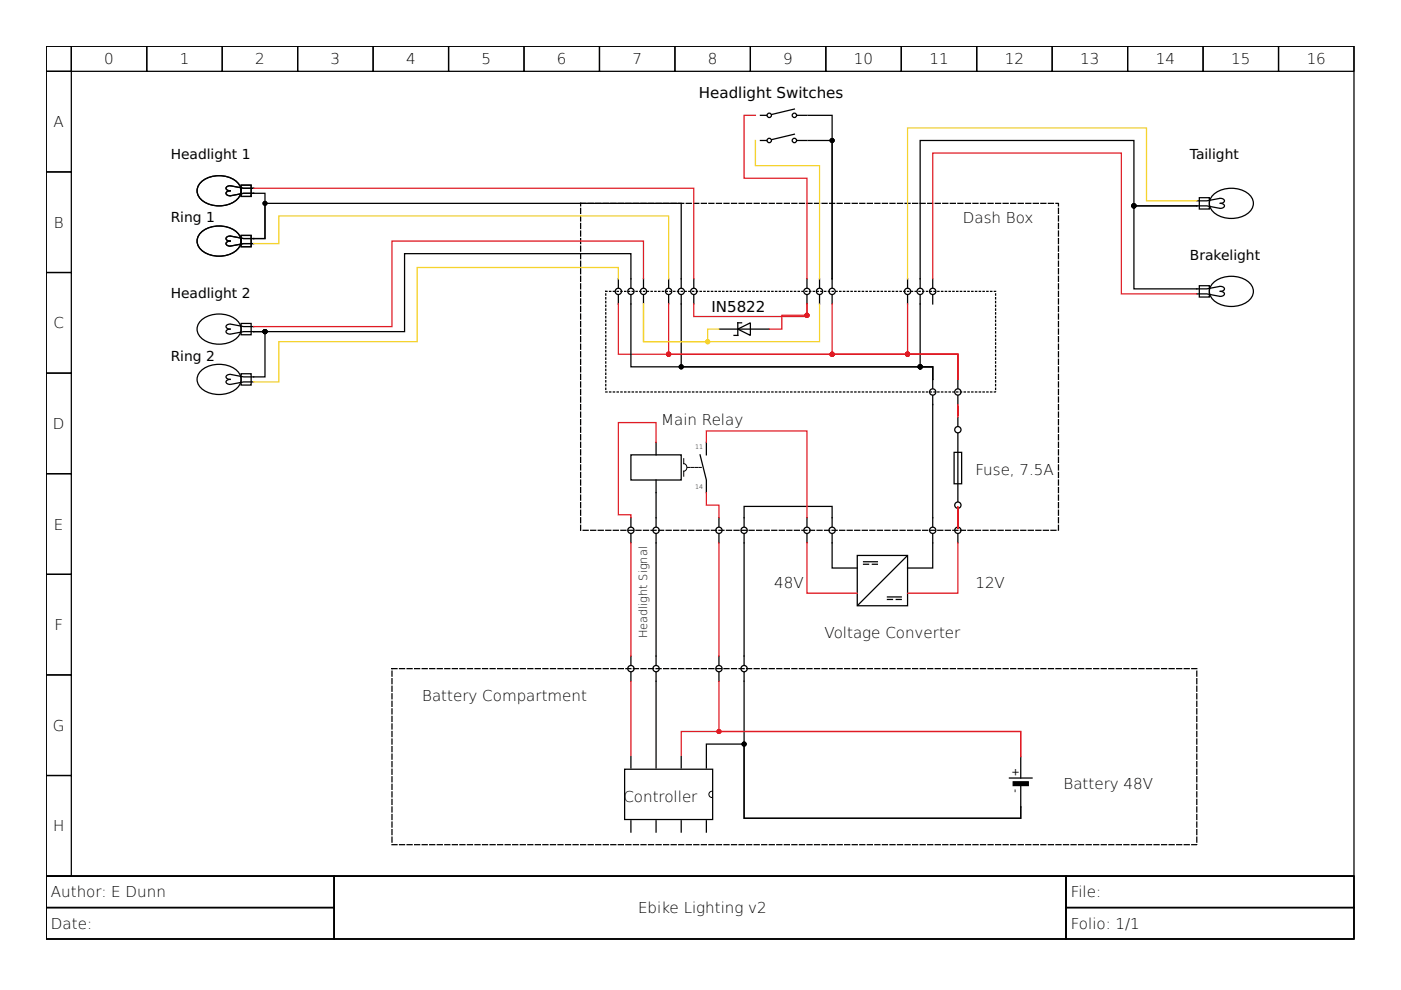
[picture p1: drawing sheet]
<svg xmlns="http://www.w3.org/2000/svg" width="297mm" height="210mm" viewBox="0 0 297 210" stroke-linecap="round" stroke-linejoin="round" font-family="sans-serif">
<g fill="none" stroke="#000" stroke-width=".27">
<path d="M9.8 9.8h277.3v176h-277.3zM9.8 9.8h5.3v5.3h-5.3zM9.8 15.1h5.3v21.4h-5.3zM15.1 9.8h16v5.3h-16zM31.1 9.8h16v5.3h-16zM47.1 9.8h16v5.3h-16zM63.1 9.8h16v5.3h-16zM79.1 9.8h16v5.3h-16zM95.1 9.8h16v5.3h-16zM111.1 9.8h16v5.3h-16zM127.1 9.8h16v5.3h-16zM143.1 9.8h16v5.3h-16z"/>
<path d="M159.1 9.8h16v5.3h-16zM175.1 9.8h16v5.3h-16zM191.1 9.8h16v5.3h-16zM207.1 9.8h16v5.3h-16zM223.1 9.8h16v5.3h-16zM239.1 9.8h16v5.3h-16zM255.1 9.8h16v5.3h-16zM271.1 9.8h16v5.3h-16zM9.8 36.5h5.3v21.3h-5.3zM42.6 38.7a5.8 5.8 0 0 1 8.1 .5 2.68 2.68 0 0 1-1.6 3.9 5.8 5.8 0 0 1-6.9-1.4 2.36 2.36 0 0 1 .4-3zM48.8 39.4a.65 .65 0 0 0-.8 .7l.8 .4a.65 .65 0 0 0-.8 .7l.8 .3M49 39.4l2.6 .5h2.2"/>
<path d="M51.1 39.3h2.1v2.4h-2.1zM161.2 24.5h1.4M161.2 29.8h1.4M168.4 23.1l-4.8 1.2M168.4 28.5l-4.8 1.1M169.1 24.5h2M169.1 29.8h2M9.8 57.8h5.3v21.3h-5.3zM42.6 49.3a5.8 5.8 0 0 1 8.1 .6 2.68 2.68 0 0 1-1.6 3.9 5.8 5.8 0 0 1-6.9-1.4 2.36 2.36 0 0 1 .4-3.1zM48.8 50a.65 .65 0 0 0-.8 .8l.8 .3a.65 .65 0 0 0-.8 .8l.8 .3M49 50.1l2.6 .5h2.2M51.1 49.9h2.1v2.4h-2.1z"/>
<path d="M53.8 51.6h-2.2l-2.6 .6M53.8 41h-2.2l-2.6 .5M131.1 59.1v1.9M133.8 59.1v1.9M136.4 59.1v1.9M141.8 59.1v1.9M144.4 59.1v1.9M147.1 59.1v1.9M171.1 59.1v1.9M173.8 59.1v1.9M176.4 59.1v1.9M192.4 59.1v1.9"/>
<path d="M195.1 59.1v1.9M197.8 59.1v1.9M253.7 43.6h2.2l2.6 .6M254.3 41.9h2.1v2.4h-2.1zM257.2 41.3a5.8 5.8 0 0 1 8.2 .6 2.68 2.68 0 0 1-1.7 3.9 5.8 5.8 0 0 1-6.9-1.4 2.36 2.36 0 0 1 .4-3.1zM257.2 60a5.8 5.8 0 0 1 8.2 .5 2.68 2.68 0 0 1-1.7 3.9 5.8 5.8 0 0 1-6.9-1.4 2.36 2.36 0 0 1 .4-3zM258.5 42.1l-2.6 .5h-2.2M258.7 42.1a.65 .65 0 0 1 .8 .7l-.8 .3a.65 .65 0 0 1 .8 .8l-.8 .3M9.8 79.1h5.3v21.3h-5.3zM42.6 68a5.8 5.8 0 0 1 8.1 .5 2.68 2.68 0 0 1-1.6 3.9 5.8 5.8 0 0 1-6.9-1.4 2.36 2.36 0 0 1 .4-3zM42.6 78.7a5.8 5.8 0 0 1 8.1 .5 2.68 2.68 0 0 1-1.6 3.9 5.8 5.8 0 0 1-6.9-1.4 2.36 2.36 0 0 1 .4-3zM48.8 68.7a.65 .65 0 0 0-.8 .8l.8 .3a.65 .65 0 0 0-.8 .7l.8 .3"/>
<path d="M48.8 79.4a.65 .65 0 0 0-.8 .7l.8 .3a.65 .65 0 0 0-.8 .8l.8 .3M49 68.7l2.6 .5h2.2M49 79.4l2.6 .5h2.2M51.1 68.6h2.1v2.4h-2.1zM51.1 79.2h2.1v2.4h-2.1zM53.8 70.3h-2.2l-2.6 .5M131.1 62.6v1.8M133.8 62.6v1.8M136.4 62.6v1.8M141.8 62.6v1.8M144.4 62.6v1.8M147.1 62.6v1.8"/>
<path d="M171.1 62.6v1.8M173.8 62.6v1.8M176.4 62.6v1.8M192.4 62.6v1.8M195.1 62.6v1.8M197.8 62.6v1.8M253.7 62.3h2.2l2.6 .5M254.3 60.6h2.1v2.4h-2.1zM258.5 60.7l-2.6 .5h-2.2M258.7 60.7a.65 .65 0 0 1 .8 .8l-.8 .3a.65 .65 0 0 1 .8 .7l-.8 .3M53.8 81h-2.2l-2.6 .5M133.8 96.4h10.6v5.4h-10.6z"/>
<path d="M139.1 93.8v2.6M148.4 96.4l1.4 5.4v2.6M149.8 93.8v2.6M197.8 80.4v1.9M197.8 83.9v1.9M202.3 95.9h1.6v6.7h-1.6zM203.1 80.4v1.9M203.1 83.9v1.9M203.1 88.4v1.9M203.1 91.9v14.4M9.8 100.4h5.3v21.4h-5.3zM133.8 109.8v1.8"/>
<path d="M133.8 113.2v1.9M139.1 101.8v2.6M139.1 109.8v1.8M139.1 113.2v1.9M152.4 109.8v1.8M152.4 113.2v1.9M157.8 109.8v1.8M157.8 113.2v1.9M171.1 109.8v1.8M171.1 113.2v1.9M176.4 109.8v1.8M176.4 113.2v1.9"/>
<path d="M181.8 117.8h10.6v10.6h-10.6zM183.1 119.6h1.1M183.1 119.1h2.9M185 119.6h1M192.3 117.9l-10.4 10.4M197.8 109.8v1.8M197.8 113.2v1.9M203.1 107.9v3.7M203.1 113.2v1.9M9.8 121.8h5.3v21.3h-5.3zM133.8 139.1v1.9M139.1 139.1v1.9"/>
<path d="M152.4 139.1v1.9M157.8 139.1v1.9M188.2 127.1h1M188.2 126.6h2.9M190 127.1h1.1M9.8 143.1h5.3v21.3h-5.3zM133.8 142.6v1.8M139.1 142.6v1.8M152.4 142.6v1.8M157.8 142.6v1.8M9.8 164.4h5.3v21.4h-5.3zM132.4 163.1h18.7v10.7h-18.7z"/>
<path d="M133.8 160.4v2.4M133.8 174v2.4M139.1 160.4v2.4M139.1 174v2.4M144.4 160.4v2.4M144.4 174v2.4M149.8 160.4v2.4M149.8 174v2.4M214 165h4.8M216.4 160.4v4.6M216.4 166.6v4.5M9.8 185.8h277.3v13.3h-277.3z"/>
<path d="M9.8 185.8h61v6.6h-61zM9.8 192.4h61v6.7h-61zM70.8 185.8h155.2v13.3h-155.2zM226 185.8h61.1v6.6h-61.1zM226 192.4h61.1v6.7h-61.1z"/>
<circle cx="163.1" cy="29.8" r=".47"/>
<circle cx="163.1" cy="24.5" r=".47"/>
<circle cx="168.4" cy="24.5" r=".47"/>
<circle cx="168.4" cy="29.8" r=".47"/>
<circle cx="131.1" cy="61.8" r=".67"/>
<circle cx="133.8" cy="61.8" r=".67"/>
<circle cx="136.4" cy="61.8" r=".67"/>
<circle cx="141.8" cy="61.8" r=".67"/>
<circle cx="144.4" cy="61.8" r=".67"/>
<circle cx="147.1" cy="61.8" r=".67"/>
<circle cx="171.1" cy="61.8" r=".67"/>
<circle cx="173.8" cy="61.8" r=".67"/>
<circle cx="176.4" cy="61.8" r=".67"/>
<circle cx="192.4" cy="61.8" r=".67"/>
<circle cx="195.1" cy="61.8" r=".67"/>
<circle cx="197.8" cy="61.8" r=".67"/>
<circle cx="197.8" cy="83.1" r=".67"/>
<circle cx="203.1" cy="83.1" r=".67"/>
<circle cx="203.1" cy="91.1" r=".67"/>
<circle cx="133.8" cy="112.4" r=".67"/>
<circle cx="139.1" cy="112.4" r=".67"/>
<circle cx="152.4" cy="112.4" r=".67"/>
<circle cx="157.8" cy="112.4" r=".67"/>
<circle cx="171.1" cy="112.4" r=".67"/>
<circle cx="176.4" cy="112.4" r=".67"/>
<circle cx="197.8" cy="112.4" r=".67"/>
<circle cx="203.1" cy="112.4" r=".67"/>
<circle cx="203.1" cy="107.1" r=".67"/>
<circle cx="133.8" cy="141.8" r=".67"/>
<circle cx="139.1" cy="141.8" r=".67"/>
<circle cx="152.4" cy="141.8" r=".67"/>
<circle cx="157.8" cy="141.8" r=".67"/>
</g>
<path d="M123.1 43.1h101.3v69.3h-101.3zM83.1 141.8h170.6v37.3h-170.6z" fill="none" stroke="#000" stroke-width=".27" stroke-dasharray="1.1 .5"/>
<path d="M128.4 61.8h82.7v21.3h-82.7z" fill="none" stroke="#000" stroke-width=".27" stroke-dasharray=".3 .5"/>
<path d="M214.8 165.8h3.2v.8h-3.2z" fill-rule="evenodd" fill="#000" stroke="#000" stroke-width=".27"/>
<path d="M145 97.2v1.1a.81 .81 0 0 1 .6 .8 .81 .81 0 0 1-.6 .8v1.1M151 167.8a.67 .67 0 0 0-.7 .6 .67 .67 0 0 0 .7 .7" fill="none" stroke="#000" stroke-width=".21"/>
<path d="M145.8 99.1h3.2" fill="none" stroke="#000" stroke-width=".21" stroke-dasharray=".5 .3"/>
<path d="M156.4 69.8l2.7-1.4v2.7z" fill="#fff" stroke="#000" stroke-width=".27"/>
<g fill="none" stroke="#000" stroke-width=".27">
<path d="M171.4 24.5h5v34.6v-29.3h-5M53.8 41h2.4v9.6h-2.4h2.4v-7.5h88.2v16M133.8 59.1v-5.3h-48v16.5h-32h2.4v9.6h-2.4M195.1 59.1v-29.3h45.3v13.8h13.3h-13.3v17.6h13.3M133.8 64.4v13.4h64v2.6M144.4 64.4v13.4h53.4v2.6M152.4 69.8h10.7M157.2 68.4h-.8v2.7h-.8M195.1 64.4v13.4h2.7v2.6M197.8 85.8v24M139.1 115.1v24M139.1 104.4v5.4"/>
<path d="M157.8 115.1v24M157.8 109.8v-2.4h18.6v2.4M176.4 115.1v5.3h5.4M197.8 115.1v5.3h-5.4M139.1 144.4v15.8M157.8 144.4v29.1h58.6v-2.4v2.4h-58.6v-15.7h-8v2.4"/>
</g>
<g fill="none" stroke="#e01b24" stroke-width=".27">
<path d="M53.8 39.9h93.3v19.2M160.2 24.5h-2.4v13.3h13.3v21.3M136.4 59.1v-8h-53.3v18.1h-29.3M197.8 59.1v-26.6h39.9v29.8h16M131.1 64.4v10.7h72v5.3M141.8 64.4v10.7h61.3v5.3M147.1 64.4v2.7h24v-2.7v2.4h-5.3v3h-2.7M176.4 64.4v10.7h26.7v5.3M192.4 64.4v10.7h10.7v5.3M139.1 93.8v-4.2h-8v19.5h2.7v.7M149.8 93.8v-2.4h21.3v18.4M203.1 85.8v2.6"/>
<path d="M133.8 115.1v24M149.8 104.4v2.7h2.6v2.7M152.4 115.1v24M171.1 115.1v10.7h10.7M203.1 107.4v4.8zM203.1 115.1v10.7h-10.7M133.8 144.4v15.8M152.4 144.4v10.7h64v5.3v-5.3h-72v5.1"/>
</g>
<path d="M160.2 29.8v5.3h13.6v24M53.8 51.6h5.3v-5.8h82.7v13.3M131.1 59.1v-2.4h-42.7v15.7h-29.3v8.6h-5.3M253.7 42.6h-10.6v-15.5h-50.7v32M173.8 64.4v8h-37.4v-8v8h13.6v-2.6h2.4" fill="none" stroke="#f6d32d" stroke-width=".27"/>
<g fill="#000" stroke="#000" stroke-width=".27">
<circle cx="176.4" cy="29.8" r=".4"/>
<circle cx="56.2" cy="43.1" r=".4"/>
<circle cx="240.4" cy="43.6" r=".4"/>
<circle cx="56.2" cy="70.3" r=".4"/>
<circle cx="144.4" cy="77.8" r=".4"/>
<circle cx="195.1" cy="77.8" r=".4"/>
<circle cx="157.8" cy="157.8" r=".4"/>
</g>
<g fill="#e01b24" stroke="#e01b24" stroke-width=".27">
<circle cx="192.4" cy="75.1" r=".4"/>
<circle cx="141.8" cy="75.1" r=".4"/>
<circle cx="176.4" cy="75.1" r=".4"/>
<circle cx="152.4" cy="155.1" r=".4"/>
<circle cx="171.1" cy="66.8" r=".4"/>
</g>
<circle cx="150" cy="72.4" r=".4" fill="#f6d32d" stroke="#f6d32d" stroke-width=".27"/>
<g font-size="3.2">
<text x="22.1" y="13.7">0</text>
<text x="38.1" y="13.7">1</text>
<text x="54.1" y="13.7">2</text>
<text x="70.1" y="13.7">3</text>
<text x="86.1" y="13.7">4</text>
<text x="102.1" y="13.7">5</text>
<text x="118.1" y="13.7">6</text>
<text x="134.1" y="13.7">7</text>
<text x="150.1" y="13.7">8</text>
<text x="166.1" y="13.7">9</text>
<text x="181.1" y="13.7">10</text>
<text x="197.1" y="13.7">11</text>
<text x="213.1" y="13.7">12</text>
<text x="229" y="13.7">13</text>
<text x="245" y="13.7">14</text>
<text x="261" y="13.7">15</text>
<text x="277" y="13.7">16</text>
<text x="148.2" y="20.7">Headlight Switches</text>
<text x="11.4" y="27">A</text>
<text x="204.2" y="47.4">Dash Box</text>
<text x="11.4" y="48.3">B</text>
<text x="11.3" y="69.6">C</text>
<text x="150.8" y="66">IN5822</text>
<text x="11.2" y="91">D</text>
<text x="140.2" y="90">Main Relay</text>
<text x="206.8" y="100.7">Fuse, 7.5A</text>
<text x="11.4" y="112.3">E</text>
<text x="164.2" y="124.7">48V</text>
<text x="206.8" y="124.7">12V</text>
<text x="11.5" y="133.6">F</text>
<text x="174.8" y="135.4">Voltage Converter</text>
<text x="89.5" y="148.7">Battery Compartment</text>
<text x="11.2" y="155">G</text>
<text x="225.5" y="167.4">Battery 48V</text>
<text x="132.2" y="170">Controller</text>
<text x="11.3" y="176.3">H</text>
<text x="10.8" y="190.3">Author: E Dunn</text>
<text x="227" y="190.3">File:</text>
<text x="10.8" y="197">Date:</text>
<text x="135.3" y="193.6">Ebike Lighting v2</text>
<text x="227" y="197">Folio: 1/1</text>
</g>
<g font-size="2.9">
<text x="36.2" y="33.8">Headlight 1</text>
<text x="252.3" y="33.8">Tailight</text>
<text x="36.2" y="47.1">Ring 1</text>
<text x="252.3" y="55.1">Brakelight</text>
<text x="36.2" y="63.1">Headlight 2</text>
<text x="36.2" y="76.4">Ring 2</text>
</g>
<text font-size="2.4" x="137.2" y="135.4" transform="rotate(-90 137.2 135.4)">Headlight Signal</text>
<g font-size="2.1">
<text x="214.6" y="162.8" transform="rotate(90 214.6 162.8)">+</text>
<text x="214.6" y="167.4" transform="rotate(90 214.6 167.4)">-</text>
</g>
<g font-size="1.3">
<text x="147.4" y="95.2">11</text>
<text x="147.4" y="103.8">14</text>
</g>
</svg>
